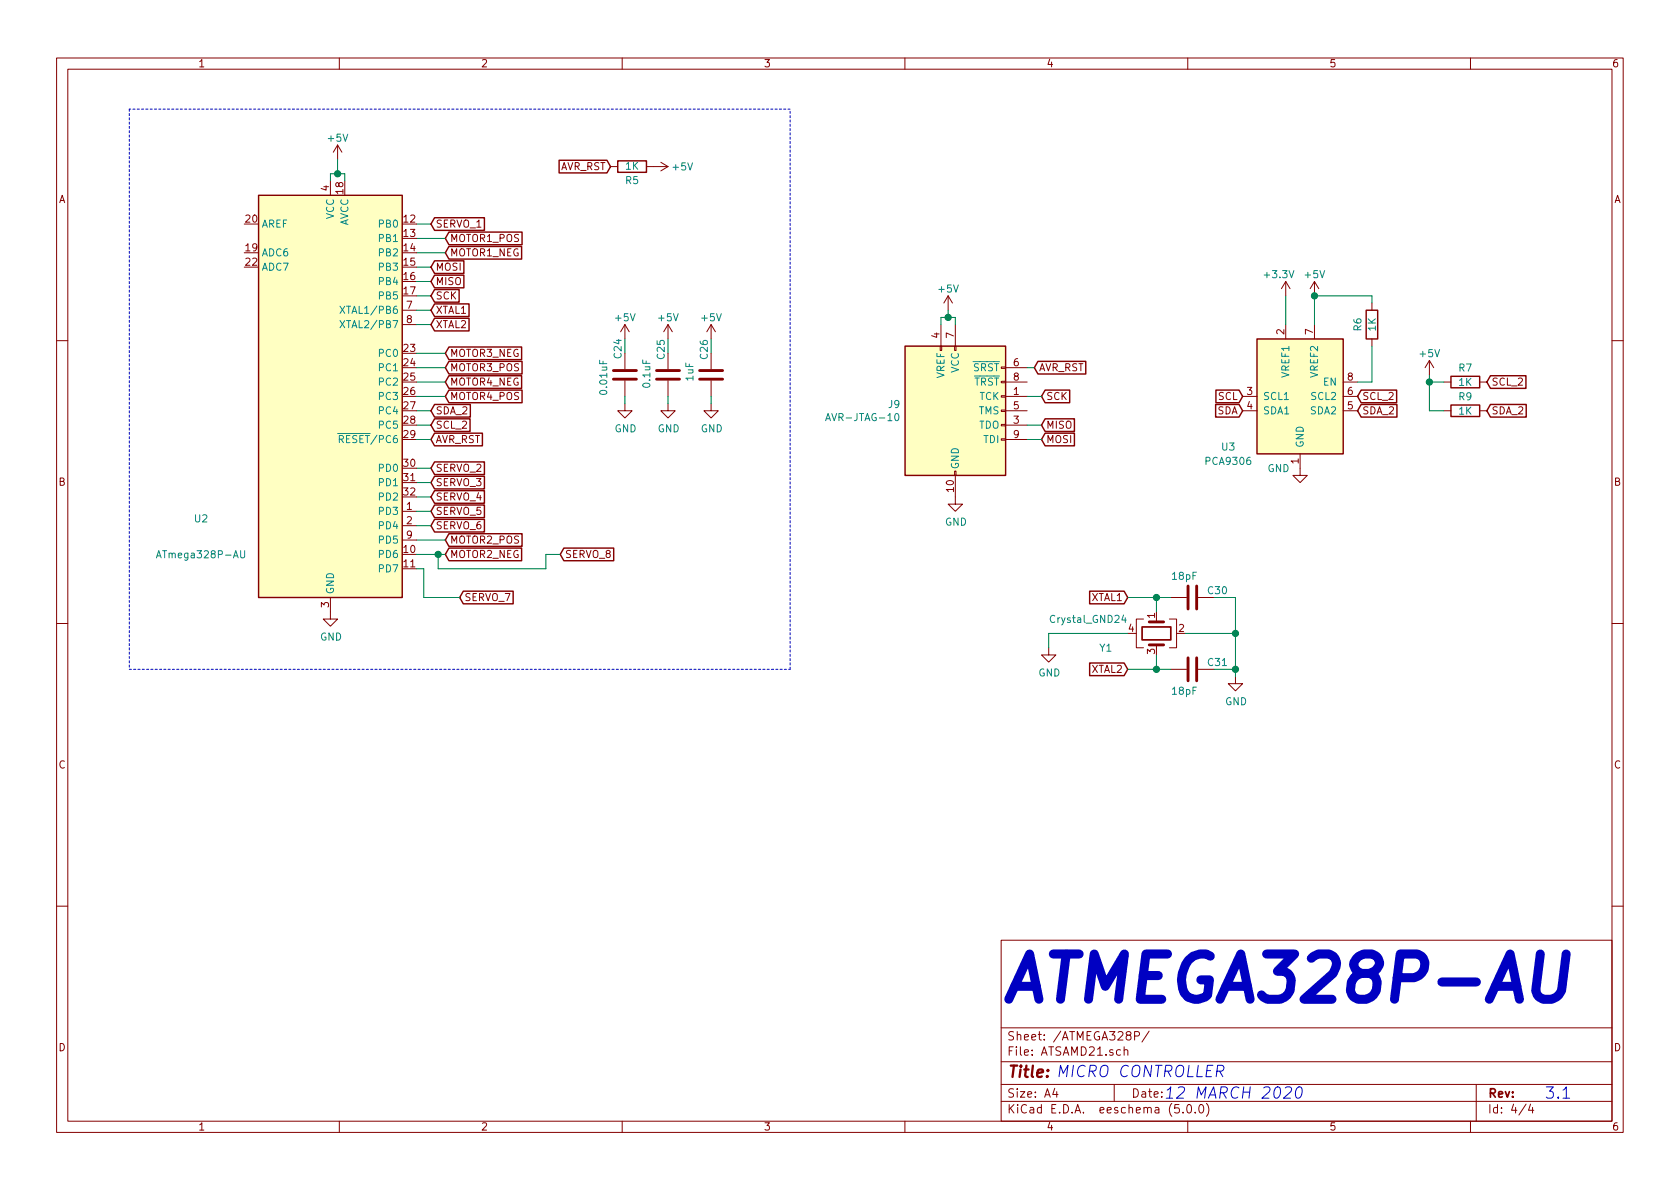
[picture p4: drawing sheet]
EESchema Schematic File Version 4
LIBS:Temple_RPi_HAT-cache
EELAYER 26 0
EELAYER END
$Descr A4 11693 8268
encoding utf-8
Sheet 4 4
Title ""
Date ""
Rev ""
Comp ""
Comment1 ""
Comment2 ""
Comment3 ""
Comment4 ""
$EndDescr
$Comp
L Device:R R?
U 1 1
P 4400 1150
AR Path="/5E732928" Ref="R?"  Part="1" 
AR Path="/5E7276EE/5E732928" Ref="R5"  Part="1" 
F 0 "R5" V 4300 1150 50  0000 C CNN
F 1 "1K" V 4400 1150 50  0000 C CNN
F 2 "Resistors_SMD:R_0603" V 4330 1150 50  0001 C CNN
F 3 "~" H 4400 1150 50  0001 C CNN
	1    4400 1150
	0    1    -1   0   
$EndComp
Text GLabel 3100 1650 2    50   Input ~ 0
MOTOR1_POS
Text GLabel 3100 1750 2    50   Input ~ 0
MOTOR1_NEG
Text GLabel 3100 3750 2    50   Input ~ 0
MOTOR2_POS
Text GLabel 3100 3850 2    50   Input ~ 0
MOTOR2_NEG
Text GLabel 3100 2550 2    50   Input ~ 0
MOTOR3_POS
Text GLabel 3100 2750 2    50   Input ~ 0
MOTOR4_POS
Text GLabel 3100 2650 2    50   Input ~ 0
MOTOR4_NEG
Wire Wire Line
	2900 1650 3100 1650
Text GLabel 3100 2450 2    50   Input ~ 0
MOTOR3_NEG
Text GLabel 3000 3650 2    50   Input ~ 0
SERVO_6
Text GLabel 3000 3550 2    50   Input ~ 0
SERVO_5
Text GLabel 3000 3450 2    50   Input ~ 0
SERVO_4
Text GLabel 3000 3350 2    50   Input ~ 0
SERVO_3
Text GLabel 3000 3250 2    50   Input ~ 0
SERVO_2
Text GLabel 3000 1550 2    50   Input ~ 0
SERVO_1
Text GLabel 3200 4150 2    50   Input ~ 0
SERVO_7
Text GLabel 3900 3850 2    50   Input ~ 0
SERVO_8
Wire Wire Line
	3000 2950 2900 2950
Wire Wire Line
	2900 3250 3000 3250
Wire Wire Line
	2900 2850 3000 2850
$Comp
L power:+3.3V #PWR0106
U 1 1
P 8950 2050
F 0 "#PWR0106" H 8950 1900 50  0001 C CNN
F 1 "+3.3V" H 8900 2200 50  0000 C CNN
F 2 "" H 8950 2050 50  0001 C CNN
F 3 "" H 8950 2050 50  0001 C CNN
	1    8950 2050
	1    0    0    -1  
$EndComp
Wire Notes Line
	5500 4650 5500 750 
Wire Notes Line
	5500 750  900  750 
Wire Notes Line
	900  750  900  4650
Wire Notes Line
	900  4650 5500 4650
Text Notes 8100 7650 0    79   Italic 0
12 MARCH 2020\n
Text Notes 7350 7500 0    79   Italic 0
MICRO CONTROLLER
Text Notes 10750 7650 0    79   ~ 0
3.1
Text Notes 6950 7000 0    315  Italic 63
ATMEGA328P-AU
$Comp
L Device:C C?
U 1 1
P 4350 2600
AR Path="/5E70996D" Ref="C?"  Part="1" 
AR Path="/5C9AFA46/5E70996D" Ref="C?"  Part="1" 
AR Path="/5E7276EE/5E70996D" Ref="C24"  Part="1" 
F 0 "C24" V 4300 2700 50  0000 L CNN
F 1 "0.01uF" V 4200 2450 50  0000 L CNN
F 2 "Capacitors_SMD:C_0603" H 4388 2450 50  0001 C CNN
F 3 "~" H 4350 2600 50  0001 C CNN
	1    4350 2600
	1    0    0    -1  
$EndComp
$Comp
L Device:C C?
U 1 1
P 4650 2600
AR Path="/5E709974" Ref="C?"  Part="1" 
AR Path="/5C9AFA46/5E709974" Ref="C?"  Part="1" 
AR Path="/5E7276EE/5E709974" Ref="C25"  Part="1" 
F 0 "C25" V 4600 2700 50  0000 L CNN
F 1 "0.1uF" V 4500 2500 50  0000 L CNN
F 2 "Capacitors_SMD:C_0603" H 4688 2450 50  0001 C CNN
F 3 "~" H 4650 2600 50  0001 C CNN
	1    4650 2600
	1    0    0    -1  
$EndComp
$Comp
L Device:C C?
U 1 1
P 4950 2600
AR Path="/5E70997B" Ref="C?"  Part="1" 
AR Path="/5C9AFA46/5E70997B" Ref="C?"  Part="1" 
AR Path="/5E7276EE/5E70997B" Ref="C26"  Part="1" 
F 0 "C26" V 4900 2700 50  0000 L CNN
F 1 "1uF" V 4800 2550 50  0000 L CNN
F 2 "Capacitors_SMD:C_0603" H 4988 2450 50  0001 C CNN
F 3 "~" H 4950 2600 50  0001 C CNN
	1    4950 2600
	1    0    0    -1  
$EndComp
$Comp
L power:GND #PWR?
U 1 1
P 4350 2800
AR Path="/5C9AFA46/5E709982" Ref="#PWR?"  Part="1" 
AR Path="/5E7276EE/5E709982" Ref="#PWR0111"  Part="1" 
F 0 "#PWR0111" H 4350 2550 50  0001 C CNN
F 1 "GND" H 4355 2627 50  0000 C CNN
F 2 "" H 4350 2800 50  0001 C CNN
F 3 "" H 4350 2800 50  0001 C CNN
	1    4350 2800
	1    0    0    -1  
$EndComp
$Comp
L power:GND #PWR?
U 1 1
P 4650 2800
AR Path="/5C9AFA46/5E709988" Ref="#PWR?"  Part="1" 
AR Path="/5E7276EE/5E709988" Ref="#PWR0112"  Part="1" 
F 0 "#PWR0112" H 4650 2550 50  0001 C CNN
F 1 "GND" H 4655 2627 50  0000 C CNN
F 2 "" H 4650 2800 50  0001 C CNN
F 3 "" H 4650 2800 50  0001 C CNN
	1    4650 2800
	1    0    0    -1  
$EndComp
$Comp
L power:GND #PWR?
U 1 1
P 4950 2800
AR Path="/5C9AFA46/5E70998E" Ref="#PWR?"  Part="1" 
AR Path="/5E7276EE/5E70998E" Ref="#PWR0113"  Part="1" 
F 0 "#PWR0113" H 4950 2550 50  0001 C CNN
F 1 "GND" H 4955 2627 50  0000 C CNN
F 2 "" H 4950 2800 50  0001 C CNN
F 3 "" H 4950 2800 50  0001 C CNN
	1    4950 2800
	1    0    0    -1  
$EndComp
Wire Wire Line
	4950 2800 4950 2750
Wire Wire Line
	4650 2800 4650 2750
Wire Wire Line
	4350 2800 4350 2750
Wire Wire Line
	4350 2350 4350 2450
Wire Wire Line
	4650 2350 4650 2450
Wire Wire Line
	4950 2350 4950 2450
Wire Wire Line
	3100 3850 3050 3850
Wire Wire Line
	3100 1750 2900 1750
Wire Wire Line
	3100 3750 2900 3750
Wire Wire Line
	3000 1550 2900 1550
Wire Wire Line
	2900 3350 3000 3350
Wire Wire Line
	3000 3450 2900 3450
$Comp
L MCU_Microchip_ATmega:ATmega328P-AU U2
U 1 1
P 2300 2750
F 0 "U2" H 1400 1900 50  0000 C CNN
F 1 "ATmega328P-AU" H 1400 1650 50  0000 C CNN
F 2 "Housings_QFP:LQFP-32_7x7mm_Pitch0.8mm" H 2300 2750 50  0001 C CIN
F 3 "http://ww1.microchip.com/downloads/en/DeviceDoc/ATmega328_P%20AVR%20MCU%20with%20picoPower%20Technology%20Data%20Sheet%2040001984A.pdf" H 2300 2750 50  0001 C CNN
	1    2300 2750
	1    0    0    -1  
$EndComp
Wire Wire Line
	3100 2550 2900 2550
Wire Wire Line
	2900 2650 3100 2650
Wire Wire Line
	3100 2750 2900 2750
Wire Wire Line
	3100 2450 2900 2450
Text GLabel 3000 3050 2    50   Input ~ 0
AVR_RST
Text GLabel 4250 1150 0    50   Input ~ 0
AVR_RST
$Comp
L Interface:PCA9306 U3
U 1 1
P 9050 2750
F 0 "U3" H 8550 2400 50  0000 C CNN
F 1 "PCA9306" H 8550 2300 50  0000 C CNN
F 2 "TEST:PCA9306DCTR" H 8650 3100 50  0001 C CNN
F 3 "http://www.ti.com/lit/ds/symlink/pca9306.pdf" H 8750 3200 50  0001 C CNN
	1    9050 2750
	1    0    0    -1  
$EndComp
$Comp
L Device:R R?
U 1 1
P 9550 2250
AR Path="/5F2F84FB" Ref="R?"  Part="1" 
AR Path="/5E7276EE/5F2F84FB" Ref="R6"  Part="1" 
F 0 "R6" V 9450 2250 50  0000 C CNN
F 1 "1K" V 9550 2250 50  0000 C CNN
F 2 "Resistors_SMD:R_0603" V 9480 2250 50  0001 C CNN
F 3 "~" H 9550 2250 50  0001 C CNN
	1    9550 2250
	1    0    0    1   
$EndComp
Wire Wire Line
	9450 2650 9550 2650
Wire Wire Line
	9550 2650 9550 2400
Wire Wire Line
	9150 2250 9150 2050
Wire Wire Line
	9550 2050 9550 2100
Wire Wire Line
	9150 2050 9550 2050
$Comp
L power:+5V #PWR0107
U 1 1
P 9150 2050
F 0 "#PWR0107" H 9150 1900 50  0001 C CNN
F 1 "+5V" H 9150 2200 50  0000 C CNN
F 2 "" H 9150 2050 50  0001 C CNN
F 3 "" H 9150 2050 50  0001 C CNN
	1    9150 2050
	1    0    0    -1  
$EndComp
Connection ~ 9150 2050
Wire Wire Line
	8950 2050 8950 2250
$Comp
L power:GND #PWR?
U 1 1
P 2300 4250
AR Path="/5C9AFA46/5F2FBE58" Ref="#PWR?"  Part="1" 
AR Path="/5E7276EE/5F2FBE58" Ref="#PWR0108"  Part="1" 
F 0 "#PWR0108" H 2300 4000 50  0001 C CNN
F 1 "GND" H 2305 4077 50  0000 C CNN
F 2 "" H 2300 4250 50  0001 C CNN
F 3 "" H 2300 4250 50  0001 C CNN
	1    2300 4250
	1    0    0    -1  
$EndComp
$Comp
L power:GND #PWR?
U 1 1
P 9050 3250
AR Path="/5C9AFA46/5F2FBE75" Ref="#PWR?"  Part="1" 
AR Path="/5E7276EE/5F2FBE75" Ref="#PWR0109"  Part="1" 
F 0 "#PWR0109" H 9050 3000 50  0001 C CNN
F 1 "GND" H 8900 3250 50  0000 C CNN
F 2 "" H 9050 3250 50  0001 C CNN
F 3 "" H 9050 3250 50  0001 C CNN
	1    9050 3250
	1    0    0    -1  
$EndComp
Text GLabel 8650 2750 0    50   Input ~ 0
SCL
Text GLabel 8650 2850 0    50   Input ~ 0
SDA
Text GLabel 9450 2750 2    50   Input ~ 0
SCL_2
Text GLabel 9450 2850 2    50   Input ~ 0
SDA_2
Text GLabel 3000 2850 2    50   Input ~ 0
SDA_2
Text GLabel 3000 2950 2    50   Input ~ 0
SCL_2
Wire Wire Line
	3000 3050 2900 3050
$Comp
L Connector:AVR-JTAG-10 J9
U 1 1
P 6650 2850
F 0 "J9" H 6270 2896 50  0000 R CNN
F 1 "AVR-JTAG-10" H 6270 2805 50  0000 R CNN
F 2 "Pin_Headers:Pin_Header_Straight_2x05_Pitch1.27mm" V 6500 3000 50  0001 C CNN
F 3 " ~" H 5375 2300 50  0001 C CNN
	1    6650 2850
	1    0    0    -1  
$EndComp
$Comp
L power:+5V #PWR0110
U 1 1
P 6600 2150
F 0 "#PWR0110" H 6600 2000 50  0001 C CNN
F 1 "+5V" H 6600 2300 50  0000 C CNN
F 2 "" H 6600 2150 50  0001 C CNN
F 3 "" H 6600 2150 50  0001 C CNN
	1    6600 2150
	1    0    0    -1  
$EndComp
Wire Wire Line
	6550 2250 6550 2200
Wire Wire Line
	6550 2200 6600 2200
Wire Wire Line
	6600 2200 6600 2150
Wire Wire Line
	6600 2200 6650 2200
Wire Wire Line
	6650 2200 6650 2250
Connection ~ 6600 2200
Text GLabel 7200 2550 2    50   Input ~ 0
AVR_RST
Wire Wire Line
	7200 2550 7150 2550
Wire Wire Line
	2900 1850 3000 1850
Text GLabel 3000 1850 2    50   Input ~ 0
MOSI
Wire Wire Line
	2900 1950 3000 1950
Text GLabel 3000 1950 2    50   Input ~ 0
MISO
Wire Wire Line
	2900 2050 3000 2050
Text GLabel 3000 2050 2    50   Input ~ 0
SCK
Text GLabel 7250 3050 2    50   Input ~ 0
MOSI
Text GLabel 7250 2750 2    50   Input ~ 0
SCK
Text GLabel 7250 2950 2    50   Input ~ 0
MISO
$Comp
L power:GND #PWR?
U 1 1
P 6650 3450
AR Path="/5C9AFA46/5F31FFCE" Ref="#PWR?"  Part="1" 
AR Path="/5E7276EE/5F31FFCE" Ref="#PWR0119"  Part="1" 
F 0 "#PWR0119" H 6650 3200 50  0001 C CNN
F 1 "GND" H 6655 3277 50  0000 C CNN
F 2 "" H 6650 3450 50  0001 C CNN
F 3 "" H 6650 3450 50  0001 C CNN
	1    6650 3450
	1    0    0    -1  
$EndComp
$Comp
L power:+5V #PWR0120
U 1 1
P 2350 1100
F 0 "#PWR0120" H 2350 950 50  0001 C CNN
F 1 "+5V" H 2350 1250 50  0000 C CNN
F 2 "" H 2350 1100 50  0001 C CNN
F 3 "" H 2350 1100 50  0001 C CNN
	1    2350 1100
	1    0    0    -1  
$EndComp
Wire Wire Line
	2350 1100 2350 1200
Wire Wire Line
	2350 1200 2300 1200
Wire Wire Line
	2300 1200 2300 1250
Wire Wire Line
	2350 1200 2400 1200
Wire Wire Line
	2400 1200 2400 1250
Connection ~ 2350 1200
Wire Wire Line
	2900 2150 3000 2150
Text GLabel 3000 2150 2    50   Input ~ 0
XTAL1
Wire Wire Line
	2900 2250 3000 2250
Text GLabel 3000 2250 2    50   Input ~ 0
XTAL2
$Comp
L Device:Crystal_GND24 Y1
U 1 1
P 8050 4400
F 0 "Y1" V 8150 4000 50  0000 L CNN
F 1 "Crystal_GND24" V 7950 3650 50  0000 L CNN
F 2 "Crystals:Crystal_SMD_EuroQuartz_MT-4pin_3.2x2.5mm" H 8050 4400 50  0001 C CNN
F 3 "~" H 8050 4400 50  0001 C CNN
	1    8050 4400
	0    1    1    0   
$EndComp
Text GLabel 7850 4150 0    50   Input ~ 0
XTAL1
Text GLabel 7850 4650 0    50   Input ~ 0
XTAL2
$Comp
L power:GND #PWR?
U 1 1
P 7300 4500
AR Path="/5C9AFA46/5F32757D" Ref="#PWR?"  Part="1" 
AR Path="/5E7276EE/5F32757D" Ref="#PWR0129"  Part="1" 
F 0 "#PWR0129" H 7300 4250 50  0001 C CNN
F 1 "GND" H 7305 4327 50  0000 C CNN
F 2 "" H 7300 4500 50  0001 C CNN
F 3 "" H 7300 4500 50  0001 C CNN
	1    7300 4500
	1    0    0    -1  
$EndComp
Wire Wire Line
	8050 4250 8050 4150
Wire Wire Line
	8050 4150 7850 4150
Wire Wire Line
	7850 4650 8050 4650
Wire Wire Line
	8050 4650 8050 4550
Wire Wire Line
	7850 4400 7300 4400
Wire Wire Line
	7300 4400 7300 4500
$Comp
L power:GND #PWR?
U 1 1
P 8600 4700
AR Path="/5C9AFA46/5F32A20D" Ref="#PWR?"  Part="1" 
AR Path="/5E7276EE/5F32A20D" Ref="#PWR0130"  Part="1" 
F 0 "#PWR0130" H 8600 4450 50  0001 C CNN
F 1 "GND" H 8605 4527 50  0000 C CNN
F 2 "" H 8600 4700 50  0001 C CNN
F 3 "" H 8600 4700 50  0001 C CNN
	1    8600 4700
	1    0    0    -1  
$EndComp
$Comp
L Device:C C?
U 1 1
P 8300 4150
AR Path="/5F32A26E" Ref="C?"  Part="1" 
AR Path="/5C9AFA46/5F32A26E" Ref="C?"  Part="1" 
AR Path="/5E7276EE/5F32A26E" Ref="C30"  Part="1" 
F 0 "C30" V 8250 4250 50  0000 L CNN
F 1 "18pF" V 8150 4000 50  0000 L CNN
F 2 "Capacitors_SMD:C_0603" H 8338 4000 50  0001 C CNN
F 3 "~" H 8300 4150 50  0001 C CNN
	1    8300 4150
	0    1    1    0   
$EndComp
$Comp
L Device:C C?
U 1 1
P 8300 4650
AR Path="/5F32A2DE" Ref="C?"  Part="1" 
AR Path="/5C9AFA46/5F32A2DE" Ref="C?"  Part="1" 
AR Path="/5E7276EE/5F32A2DE" Ref="C31"  Part="1" 
F 0 "C31" V 8250 4750 50  0000 L CNN
F 1 "18pF" V 8450 4500 50  0000 L CNN
F 2 "Capacitors_SMD:C_0603" H 8338 4500 50  0001 C CNN
F 3 "~" H 8300 4650 50  0001 C CNN
	1    8300 4650
	0    1    1    0   
$EndComp
Wire Wire Line
	8150 4650 8050 4650
Connection ~ 8050 4650
Wire Wire Line
	8050 4150 8150 4150
Connection ~ 8050 4150
Wire Wire Line
	8250 4400 8600 4400
Wire Wire Line
	8600 4400 8600 4650
Wire Wire Line
	8450 4650 8600 4650
Connection ~ 8600 4650
Wire Wire Line
	8600 4650 8600 4700
Wire Wire Line
	8450 4150 8600 4150
Wire Wire Line
	8600 4150 8600 4400
Connection ~ 8600 4400
Wire Wire Line
	3900 3850 3800 3850
Wire Wire Line
	2900 3550 3000 3550
Wire Wire Line
	3000 3650 2900 3650
Wire Wire Line
	2950 4150 2950 3950
Wire Wire Line
	2950 3950 2900 3950
Wire Wire Line
	2950 4150 3200 4150
Wire Wire Line
	3050 3850 3050 3950
Wire Wire Line
	3050 3950 3800 3950
Wire Wire Line
	3800 3950 3800 3850
Connection ~ 3050 3850
Wire Wire Line
	3050 3850 2900 3850
Wire Wire Line
	7150 3050 7250 3050
Wire Wire Line
	7150 2750 7250 2750
Wire Wire Line
	7150 2950 7250 2950
Text GLabel 10350 2650 2    50   Input ~ 0
SCL_2
Text GLabel 10350 2850 2    50   Input ~ 0
SDA_2
$Comp
L Device:R R?
U 1 1
P 10200 2650
AR Path="/5F37936C" Ref="R?"  Part="1" 
AR Path="/5E7276EE/5F37936C" Ref="R7"  Part="1" 
F 0 "R7" V 10100 2650 50  0000 C CNN
F 1 "1K" V 10200 2650 50  0000 C CNN
F 2 "Resistors_SMD:R_0603" V 10130 2650 50  0001 C CNN
F 3 "~" H 10200 2650 50  0001 C CNN
	1    10200 2650
	0    -1   1    0   
$EndComp
$Comp
L Device:R R?
U 1 1
P 10200 2850
AR Path="/5F3793C0" Ref="R?"  Part="1" 
AR Path="/5E7276EE/5F3793C0" Ref="R9"  Part="1" 
F 0 "R9" V 10100 2850 50  0000 C CNN
F 1 "1K" V 10200 2850 50  0000 C CNN
F 2 "Resistors_SMD:R_0603" V 10130 2850 50  0001 C CNN
F 3 "~" H 10200 2850 50  0001 C CNN
	1    10200 2850
	0    -1   1    0   
$EndComp
$Comp
L power:+5V #PWR0133
U 1 1
P 9950 2600
F 0 "#PWR0133" H 9950 2450 50  0001 C CNN
F 1 "+5V" H 9950 2750 50  0000 C CNN
F 2 "" H 9950 2600 50  0001 C CNN
F 3 "" H 9950 2600 50  0001 C CNN
	1    9950 2600
	1    0    0    -1  
$EndComp
Wire Wire Line
	9950 2850 10050 2850
Wire Wire Line
	9950 2600 9950 2650
Wire Wire Line
	10050 2650 9950 2650
Connection ~ 9950 2650
Wire Wire Line
	9950 2650 9950 2850
$Comp
L power:+5V #PWR0114
U 1 1
P 4950 2350
F 0 "#PWR0114" H 4950 2200 50  0001 C CNN
F 1 "+5V" H 4950 2500 50  0000 C CNN
F 2 "" H 4950 2350 50  0001 C CNN
F 3 "" H 4950 2350 50  0001 C CNN
	1    4950 2350
	1    0    0    -1  
$EndComp
$Comp
L power:+5V #PWR0115
U 1 1
P 4650 2350
F 0 "#PWR0115" H 4650 2200 50  0001 C CNN
F 1 "+5V" H 4650 2500 50  0000 C CNN
F 2 "" H 4650 2350 50  0001 C CNN
F 3 "" H 4650 2350 50  0001 C CNN
	1    4650 2350
	1    0    0    -1  
$EndComp
$Comp
L power:+5V #PWR0116
U 1 1
P 4350 2350
F 0 "#PWR0116" H 4350 2200 50  0001 C CNN
F 1 "+5V" H 4350 2500 50  0000 C CNN
F 2 "" H 4350 2350 50  0001 C CNN
F 3 "" H 4350 2350 50  0001 C CNN
	1    4350 2350
	1    0    0    -1  
$EndComp
$Comp
L power:+5V #PWR?
U 1 1
P 4550 1150
F 0 "#PWR?" H 4550 1000 50  0001 C CNN
F 1 "+5V" V 4550 1350 50  0000 C CNN
F 2 "" H 4550 1150 50  0001 C CNN
F 3 "" H 4550 1150 50  0001 C CNN
	1    4550 1150
	0    1    1    0   
$EndComp
$EndSCHEMATC
